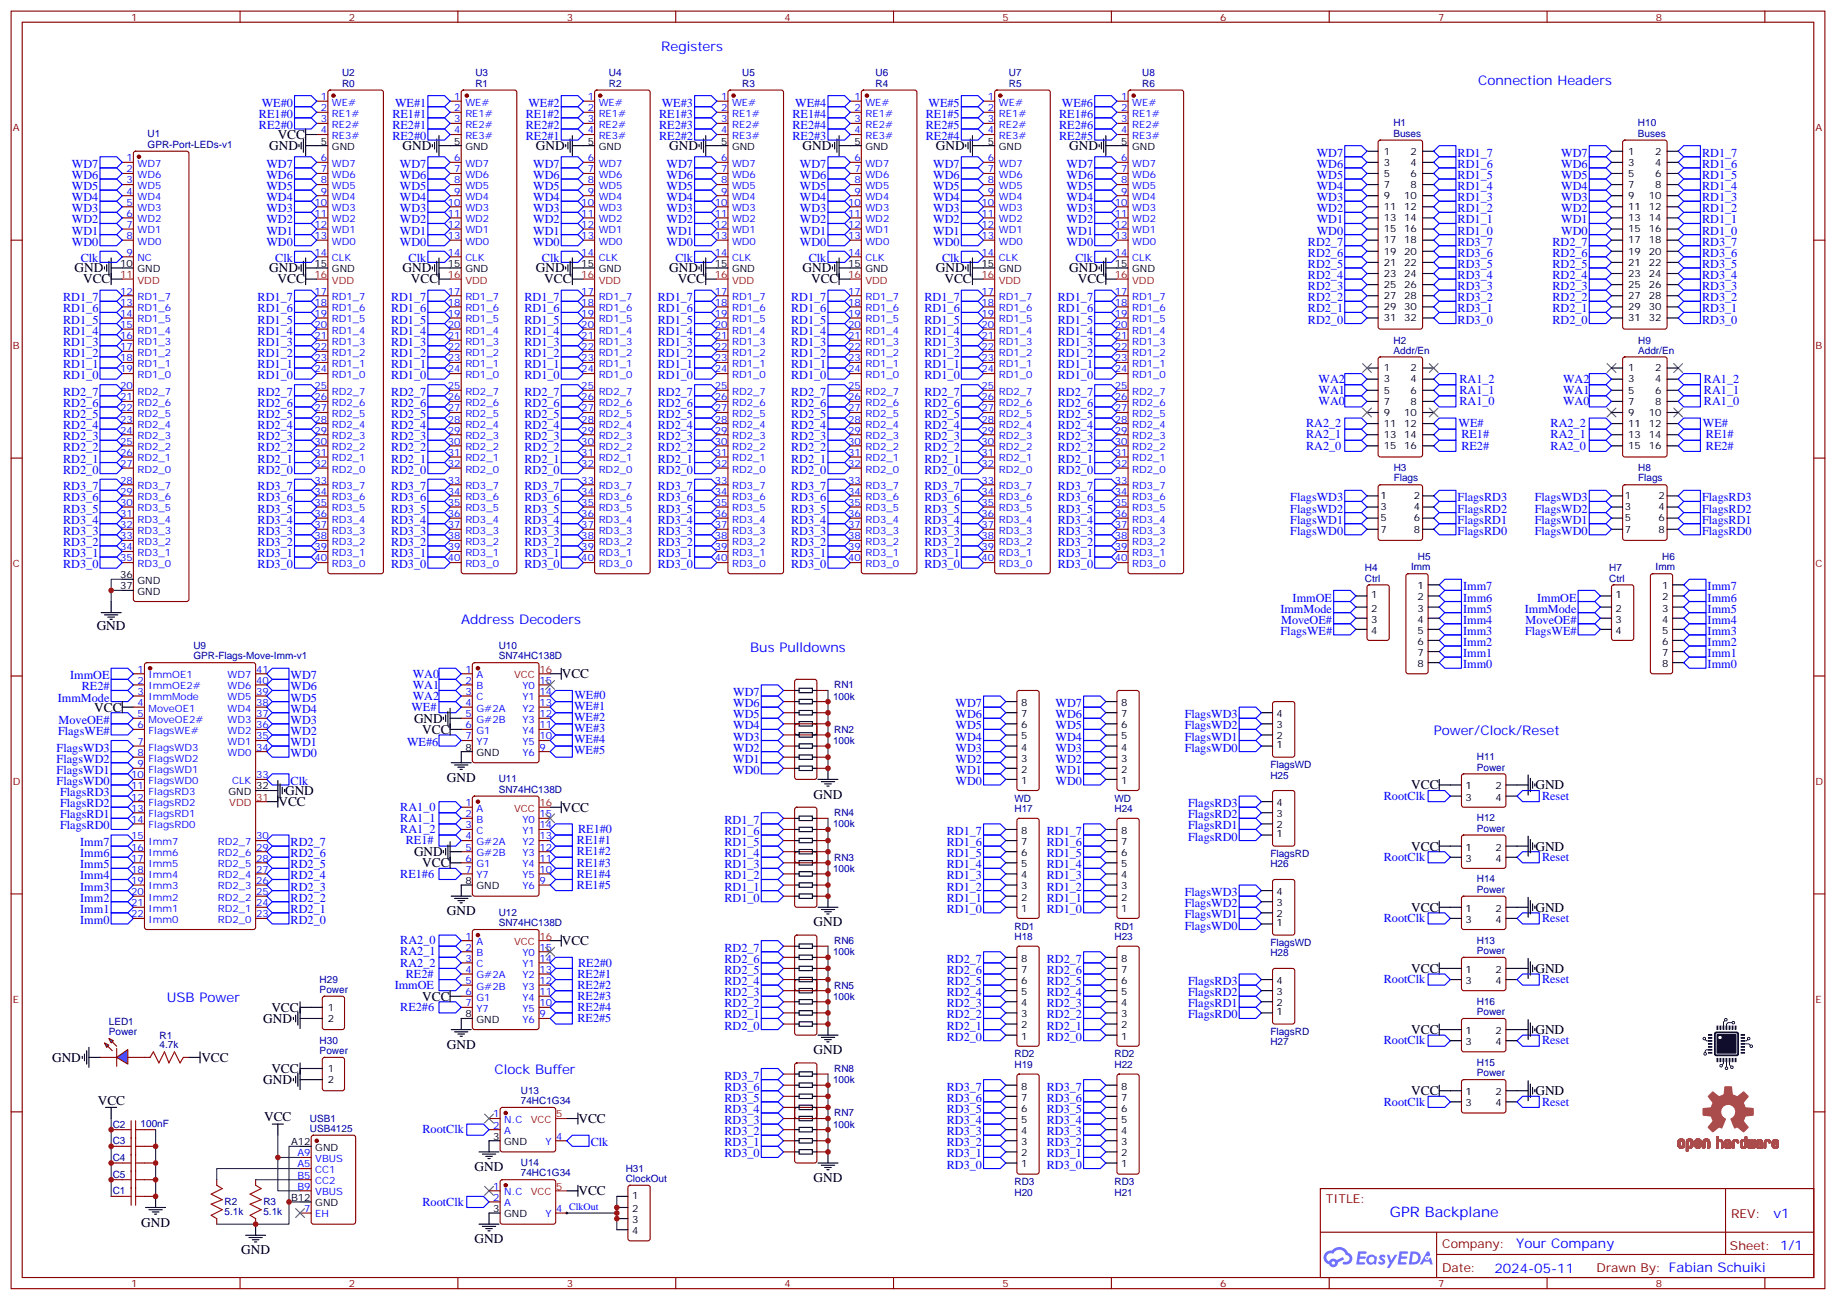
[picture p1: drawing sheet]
# EasyEDA schematic gpr-backplane-schematic-v1.json
TITLE: GPR Backplane; REV: v1; Date: 2024-05-11; Sheet: 1/1; Drawn By: Fabian Schuiki; Company: Your Company

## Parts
C1  100nF  [C0603]
C2  100nF  [C0603]
C3  100nF  [C0603]
C4  100nF  [C0603]
C5  100nF  [C0603]
H1  Buses  [HDR-F-2.54_2X16]
H2  Addr/En  [HDR-F-2.54_2X8]
H3  Flags  [HDR-F-2.54_2X4]
H4  Ctrl  [HDR-F-2.54_1X4]
H5  Imm  [HDR-F-2.54_1X8]
H6  Imm  [HDR-F-2.54_1X8]
H7  Ctrl  [HDR-F-2.54_1X4]
H8  Flags  [HDR-F-2.54_2X4]
H9  Addr/En  [HDR-F-2.54_2X8]
H10  Buses  [HDR-F-2.54_2X16]
H11  Power  [HDR-F-2.54_2X2]
H12  Power  [HDR-F-2.54_2X2]
H13  Power  [HDR-F-2.54_2X2]
H14  Power  [HDR-F-2.54_2X2]
H15  Power  [HDR-F-2.54_2X2]
H16  Power  [HDR-F-2.54_2X2]
H17  WD  [HDR-F-2.54_1X8]
H18  RD1  [HDR-F-2.54_1X8]
H19  RD2  [HDR-F-2.54_1X8]
H20  RD3  [HDR-F-2.54_1X8]
H21  RD3  [HDR-F-2.54_1X8]
H22  RD2  [HDR-F-2.54_1X8]
H23  RD1  [HDR-F-2.54_1X8]
H24  WD  [HDR-F-2.54_1X8]
H25  FlagsWD  [HDR-F-2.54_1X4]
H26  FlagsRD  [HDR-F-2.54_1X4]
H27  FlagsRD  [HDR-F-2.54_1X4]
H28  FlagsWD  [HDR-F-2.54_1X4]
H29  Power  [HDR-F-2.54_1X2]
H30  Power  [HDR-F-2.54_1X2]
H31  ClockOut  [HDR-F-2.54_1X4]
LED1  Power  [LED0805_BLUE]
LOGO1  ChannelLogo  [CHANNEL_LOGO]
LOGO2  OSHW-LOGOL  [OSHW-LOGO-L]
R1  4.7k  [R0603]
R2  5.1k  [R0603]
R3  5.1k  [R0603]
RN1  100k  [RES-ARRAY-SMD_0603-8P-L3.2-W1.6-BL]
RN2  100k  [RES-ARRAY-SMD_0603-8P-L3.2-W1.6-BL]
RN3  100k  [RES-ARRAY-SMD_0603-8P-L3.2-W1.6-BL]
RN4  100k  [RES-ARRAY-SMD_0603-8P-L3.2-W1.6-BL]
RN5  100k  [RES-ARRAY-SMD_0603-8P-L3.2-W1.6-BL]
RN6  100k  [RES-ARRAY-SMD_0603-8P-L3.2-W1.6-BL]
RN7  100k  [RES-ARRAY-SMD_0603-8P-L3.2-W1.6-BL]
RN8  100k  [RES-ARRAY-SMD_0603-8P-L3.2-W1.6-BL]
U1  GPR-Port-LEDs-v1  [MOD-GPR-PORT-LEDS-V1]
U2  R0  [MOD-GPR-V1]
U3  R1  [MOD-GPR-V1]
U4  R2  [MOD-GPR-V1]
U5  R3  [MOD-GPR-V1]
U6  R4  [MOD-GPR-V1]
U7  R5  [MOD-GPR-V1]
U8  R6  [MOD-GPR-V1]
U9  GPR-Flags-Move-Imm-v1  [MOD-GPR-FLAGS-MOVE-IMM-V1]
U10  SN74HC138D  [SOIC-16_L9.9-W3.9-P1.27-LS6.0-BL]
U11  SN74HC138D  [SOIC-16_L9.9-W3.9-P1.27-LS6.0-BL]
U12  SN74HC138D  [SOIC-16_L9.9-W3.9-P1.27-LS6.0-BL]
U13  74HC1G34  [SOT-23-5_L2.9-W1.6-P0.95-LS2.8-BR]
U14  74HC1G34  [SOT-23-5_L2.9-W1.6-P0.95-LS2.8-BR]
USB1  USB4125  [TYPE-C-SMD_TYPE-C-6P_USB4125-GF-A-0190]

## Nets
GND: C1.2 C2.2 C3.2 C4.2 C5.2 H11.2 H12.2 H13.2 H14.2 H15.2 H16.2 H29.2 H30.2 LED1.2 R2.1 R3.1 RN1.5 RN1.6 RN1.7 RN1.8 RN2.5 RN2.6 RN2.7 RN2.8 RN3.5 RN3.6 RN3.7 RN3.8 RN4.5 RN4.6 RN4.7 RN4.8 RN5.5 RN5.6 RN5.7 RN5.8 RN6.5 RN6.6 RN6.7 RN6.8 RN7.5 RN7.6 RN7.7 RN7.8 RN8.5 RN8.6 RN8.7 RN8.8 U1.10(GND) U1.36(GND) U1.37(GND) U2.5(GND) U2.15(GND) U3.5(GND) U3.15(GND) U4.5(GND) U4.15(GND) U5.5(GND) U5.15(GND) U6.5(GND) U6.15(GND) U7.5(GND) U7.15(GND) U8.5(GND) U8.15(GND) U9.32(GND) U10.5(G#2B) U10.8(GND) U11.5(G#2B) U11.8(GND) U12.8(GND) U13.3(GND) U14.3(GND) USB1.A12(GND) USB1.B12(GND)
VCC: C1.1 C2.1 C3.1 C4.1 C5.1 H11.1 H12.1 H13.1 H14.1 H15.1 H16.1 H29.1 H30.1 R1.2 U1.11(VDD) U2.4(RE3#) U2.16(VDD) U3.16(VDD) U4.16(VDD) U5.16(VDD) U6.16(VDD) U7.16(VDD) U8.16(VDD) U9.4(MoveOE1) U9.31(VDD) U10.6(G1) U10.16(VCC) U11.6(G1) U11.16(VCC) U12.6(G1) U12.16(VCC) U13.5(VCC) U14.5(VCC) USB1.A9(VBUS) USB1.B9(VBUS)
Clk: U1.9(NC) U2.14(CLK) U3.14(CLK) U4.14(CLK) U5.14(CLK) U6.14(CLK) U7.14(CLK) U8.14(CLK) U9.33(CLK) U13.4(Y)
ClkOut: H31.1 H31.2 H31.3 H31.4 U14.4(Y)
FlagsRD0: H3.8 H8.8 H26.1 H27.1 U9.14(FlagsRD0)
FlagsRD1: H3.6 H8.6 H26.2 H27.2 U9.13(FlagsRD1)
FlagsRD2: H3.4 H8.4 H26.3 H27.3 U9.12(FlagsRD2)
FlagsRD3: H3.2 H8.2 H26.4 H27.4 U9.11(FlagsRD3)
FlagsWD0: H3.7 H8.7 H25.1 H28.1 U9.10(FlagsWD0)
FlagsWD1: H3.5 H8.5 H25.2 H28.2 U9.9(FlagsWD1)
FlagsWD2: H3.3 H8.3 H25.3 H28.3 U9.8(FlagsWD2)
FlagsWD3: H3.1 H8.1 H25.4 H28.4 U9.7(FlagsWD3)
FlagsWE#: H4.4 H7.4 U9.6(FlagsWE#)
Imm0: H5.8 H6.8 U9.22(Imm0)
Imm1: H5.7 H6.7 U9.21(Imm1)
Imm2: H5.6 H6.6 U9.20(Imm2)
Imm3: H5.5 H6.5 U9.19(Imm3)
Imm4: H5.4 H6.4 U9.18(Imm4)
Imm5: H5.3 H6.3 U9.17(Imm5)
Imm6: H5.2 H6.2 U9.16(Imm6)
Imm7: H5.1 H6.1 U9.15(Imm7)
ImmMode: H4.2 H7.2 U9.3(ImmMode)
ImmOE: H4.1 H7.1 U9.1(ImmOE1) U12.5(G#2B)
MoveOE#: H4.3 H7.3 U9.5(MoveOE2#)
RA1_0: H2.8 H9.8 U11.1(A)
RA1_1: H2.6 H9.6 U11.2(B)
RA1_2: H2.4 H9.4 U11.3(C)
RA2_0: H2.15 H9.15 U12.1(A)
RA2_1: H2.13 H9.13 U12.2(B)
RA2_2: H2.11 H9.11 U12.3(C)
RD1_0: H1.16 H10.16 H18.1 H23.1 RN3.4 U1.19(RD1_0) U2.24(RD1_0) U3.24(RD1_0) U4.24(RD1_0) U5.24(RD1_0) U6.24(RD1_0) U7.24(RD1_0) U8.24(RD1_0)
RD1_1: H1.14 H10.14 H18.2 H23.2 RN3.3 U1.18(RD1_1) U2.23(RD1_1) U3.23(RD1_1) U4.23(RD1_1) U5.23(RD1_1) U6.23(RD1_1) U7.23(RD1_1) U8.23(RD1_1)
RD1_2: H1.12 H10.12 H18.3 H23.3 RN3.2 U1.17(RD1_2) U2.22(RD1_2) U3.22(RD1_2) U4.22(RD1_2) U5.22(RD1_2) U6.22(RD1_2) U7.22(RD1_2) U8.22(RD1_2)
RD1_3: H1.10 H10.10 H18.4 H23.4 RN3.1 U1.16(RD1_3) U2.21(RD1_3) U3.21(RD1_3) U4.21(RD1_3) U5.21(RD1_3) U6.21(RD1_3) U7.21(RD1_3) U8.21(RD1_3)
RD1_4: H1.8 H10.8 H18.5 H23.5 RN4.4 U1.15(RD1_4) U2.20(RD1_4) U3.20(RD1_4) U4.20(RD1_4) U5.20(RD1_4) U6.20(RD1_4) U7.20(RD1_4) U8.20(RD1_4)
RD1_5: H1.6 H10.6 H18.6 H23.6 RN4.3 U1.14(RD1_5) U2.19(RD1_5) U3.19(RD1_5) U4.19(RD1_5) U5.19(RD1_5) U6.19(RD1_5) U7.19(RD1_5) U8.19(RD1_5)
RD1_6: H1.4 H10.4 H18.7 H23.7 RN4.2 U1.13(RD1_6) U2.18(RD1_6) U3.18(RD1_6) U4.18(RD1_6) U5.18(RD1_6) U6.18(RD1_6) U7.18(RD1_6) U8.18(RD1_6)
RD1_7: H1.2 H10.2 H18.8 H23.8 RN4.1 U1.12(RD1_7) U2.17(RD1_7) U3.17(RD1_7) U4.17(RD1_7) U5.17(RD1_7) U6.17(RD1_7) U7.17(RD1_7) U8.17(RD1_7)
RD2_0: H1.31 H10.31 H19.1 H22.1 RN5.4 U1.27(RD2_0) U2.32(RD2_0) U3.32(RD2_0) U4.32(RD2_0) U5.32(RD2_0) U6.32(RD2_0) U7.32(RD2_0) U8.32(RD2_0) U9.23(RD2_0)
RD2_1: H1.29 H10.29 H19.2 H22.2 RN5.3 U1.26(RD2_1) U2.31(RD2_1) U3.31(RD2_1) U4.31(RD2_1) U5.31(RD2_1) U6.31(RD2_1) U7.31(RD2_1) U8.31(RD2_1) U9.24(RD2_1)
RD2_2: H1.27 H10.27 H19.3 H22.3 RN5.2 U1.25(RD2_2) U2.30(RD2_2) U3.30(RD2_2) U4.30(RD2_2) U5.30(RD2_2) U6.30(RD2_2) U7.30(RD2_2) U8.30(RD2_2) U9.25(RD2_2)
RD2_3: H1.25 H10.25 H19.4 H22.4 RN5.1 U1.24(RD2_3) U2.29(RD2_3) U3.29(RD2_3) U4.29(RD2_3) U5.29(RD2_3) U6.29(RD2_3) U7.29(RD2_3) U8.29(RD2_3) U9.26(RD2_3)
RD2_4: H1.23 H10.23 H19.5 H22.5 RN6.4 U1.23(RD2_4) U2.28(RD2_4) U3.28(RD2_4) U4.28(RD2_4) U5.28(RD2_4) U6.28(RD2_4) U7.28(RD2_4) U8.28(RD2_4) U9.27(RD2_4)
RD2_5: H1.21 H10.21 H19.6 H22.6 RN6.3 U1.22(RD2_5) U2.27(RD2_5) U3.27(RD2_5) U4.27(RD2_5) U5.27(RD2_5) U6.27(RD2_5) U7.27(RD2_5) U8.27(RD2_5) U9.28(RD2_5)
RD2_6: H1.19 H10.19 H19.7 H22.7 RN6.2 U1.21(RD2_6) U2.26(RD2_6) U3.26(RD2_6) U4.26(RD2_6) U5.26(RD2_6) U6.26(RD2_6) U7.26(RD2_6) U8.26(RD2_6) U9.29(RD2_6)
RD2_7: H1.17 H10.17 H19.8 H22.8 RN6.1 U1.20(RD2_7) U2.25(RD2_7) U3.25(RD2_7) U4.25(RD2_7) U5.25(RD2_7) U6.25(RD2_7) U7.25(RD2_7) U8.25(RD2_7) U9.30(RD2_7)
RD3_0: H1.32 H10.32 H20.1 H21.1 RN7.4 U1.35(RD3_0) U2.40(RD3_0) U3.40(RD3_0) U4.40(RD3_0) U5.40(RD3_0) U6.40(RD3_0) U7.40(RD3_0) U8.40(RD3_0)
RD3_1: H1.30 H10.30 H20.2 H21.2 RN7.3 U1.34(RD3_1) U2.39(RD3_1) U3.39(RD3_1) U4.39(RD3_1) U5.39(RD3_1) U6.39(RD3_1) U7.39(RD3_1) U8.39(RD3_1)
RD3_2: H1.28 H10.28 H20.3 H21.3 RN7.2 U1.33(RD3_2) U2.38(RD3_2) U3.38(RD3_2) U4.38(RD3_2) U5.38(RD3_2) U6.38(RD3_2) U7.38(RD3_2) U8.38(RD3_2)
RD3_3: H1.26 H10.26 H20.4 H21.4 RN7.1 U1.32(RD3_3) U2.37(RD3_3) U3.37(RD3_3) U4.37(RD3_3) U5.37(RD3_3) U6.37(RD3_3) U7.37(RD3_3) U8.37(RD3_3)
RD3_4: H1.24 H10.24 H20.5 H21.5 RN8.4 U1.31(RD3_4) U2.36(RD3_4) U3.36(RD3_4) U4.36(RD3_4) U5.36(RD3_4) U6.36(RD3_4) U7.36(RD3_4) U8.36(RD3_4)
RD3_5: H1.22 H10.22 H20.6 H21.6 RN8.3 U1.30(RD3_5) U2.35(RD3_5) U3.35(RD3_5) U4.35(RD3_5) U5.35(RD3_5) U6.35(RD3_5) U7.35(RD3_5) U8.35(RD3_5)
RD3_6: H1.20 H10.20 H20.7 H21.7 RN8.2 U1.29(RD3_6) U2.34(RD3_6) U3.34(RD3_6) U4.34(RD3_6) U5.34(RD3_6) U6.34(RD3_6) U7.34(RD3_6) U8.34(RD3_6)
RD3_7: H1.18 H10.18 H20.8 H21.8 RN8.1 U1.28(RD3_7) U2.33(RD3_7) U3.33(RD3_7) U4.33(RD3_7) U5.33(RD3_7) U6.33(RD3_7) U7.33(RD3_7) U8.33(RD3_7)
RE1#: H2.14 H9.14 U11.4(G#2A)
RE1#0: U2.2(RE1#) U11.14(Y1)
RE1#1: U3.2(RE1#) U11.13(Y2)
RE1#2: U4.2(RE1#) U11.12(Y3)
RE1#3: U5.2(RE1#) U11.11(Y4)
RE1#4: U6.2(RE1#) U11.10(Y5)
RE1#5: U7.2(RE1#) U11.9(Y6)
RE1#6: U8.2(RE1#) U11.7(Y7)
RE2#: H2.16 H9.16 U9.2(ImmOE2#) U12.4(G#2A)
RE2#0: U2.3(RE2#) U3.4(RE3#) U12.14(Y1)
RE2#1: U3.3(RE2#) U4.4(RE3#) U12.13(Y2)
RE2#2: U4.3(RE2#) U5.4(RE3#) U12.12(Y3)
RE2#3: U5.3(RE2#) U6.4(RE3#) U12.11(Y4)
RE2#4: U6.3(RE2#) U7.4(RE3#) U12.10(Y5)
RE2#5: U7.3(RE2#) U8.4(RE3#) U12.9(Y6)
RE2#6: U8.3(RE2#) U12.7(Y7)
Reset: H11.4 H12.4 H13.4 H14.4 H15.4 H16.4
RootClk: H11.3 H12.3 H13.3 H14.3 H15.3 H16.3 U13.2(A) U14.2(A)
WA0: H2.7 H9.7 U10.1(A)
WA1: H2.5 H9.5 U10.2(B)
WA2: H2.3 H9.3 U10.3(C)
WD0: H1.15 H10.15 H17.1 H24.1 RN2.4 U1.8(WD0) U2.13(WD0) U3.13(WD0) U4.13(WD0) U5.13(WD0) U6.13(WD0) U7.13(WD0) U8.13(WD0) U9.34(WD0)
WD1: H1.13 H10.13 H17.2 H24.2 RN2.3 U1.7(WD1) U2.12(WD1) U3.12(WD1) U4.12(WD1) U5.12(WD1) U6.12(WD1) U7.12(WD1) U8.12(WD1) U9.35(WD1)
WD2: H1.11 H10.11 H17.3 H24.3 RN2.2 U1.6(WD2) U2.11(WD2) U3.11(WD2) U4.11(WD2) U5.11(WD2) U6.11(WD2) U7.11(WD2) U8.11(WD2) U9.36(WD2)
WD3: H1.9 H10.9 H17.4 H24.4 RN2.1 U1.5(WD3) U2.10(WD3) U3.10(WD3) U4.10(WD3) U5.10(WD3) U6.10(WD3) U7.10(WD3) U8.10(WD3) U9.37(WD3)
WD4: H1.7 H10.7 H17.5 H24.5 RN1.4 U1.4(WD4) U2.9(WD4) U3.9(WD4) U4.9(WD4) U5.9(WD4) U6.9(WD4) U7.9(WD4) U8.9(WD4) U9.38(WD4)
WD5: H1.5 H10.5 H17.6 H24.6 RN1.3 U1.3(WD5) U2.8(WD5) U3.8(WD5) U4.8(WD5) U5.8(WD5) U6.8(WD5) U7.8(WD5) U8.8(WD5) U9.39(WD5)
WD6: H1.3 H10.3 H17.7 H24.7 RN1.2 U1.2(WD6) U2.7(WD6) U3.7(WD6) U4.7(WD6) U5.7(WD6) U6.7(WD6) U7.7(WD6) U8.7(WD6) U9.40(WD6)
WD7: H1.1 H10.1 H17.8 H24.8 RN1.1 U1.1(WD7) U2.6(WD7) U3.6(WD7) U4.6(WD7) U5.6(WD7) U6.6(WD7) U7.6(WD7) U8.6(WD7) U9.41(WD7)
WE#: H2.12 H9.12 U10.4(G#2A)
WE#0: U2.1(WE#) U10.14(Y1)
WE#1: U3.1(WE#) U10.13(Y2)
WE#2: U4.1(WE#) U10.12(Y3)
WE#3: U5.1(WE#) U10.11(Y4)
WE#4: U6.1(WE#) U10.10(Y5)
WE#5: U7.1(WE#) U10.9(Y6)
WE#6: U8.1(WE#) U10.7(Y7)
Net-(LED1-1): LED1.1 R1.1
Net-(R2-2): R2.2 USB1.A5(CC1)
Net-(R3-2): R3.2 USB1.B5(CC2)

Not connected (* = marked no-connect by the designer): H2 1* 2* 9* 10*; H9 1* 2* 9* 10*; U10 15(Y0)*; U11 15(Y0)*; U12 15(Y0)*; U13 1(N.C)*; U14 1(N.C)*; USB1 7(EH)*

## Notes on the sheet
- Registers
- Connection Headers
- Address Decoders
- Bus Pulldowns
- Power/Clock/Reset
- USB Power
- Clock Buffer
